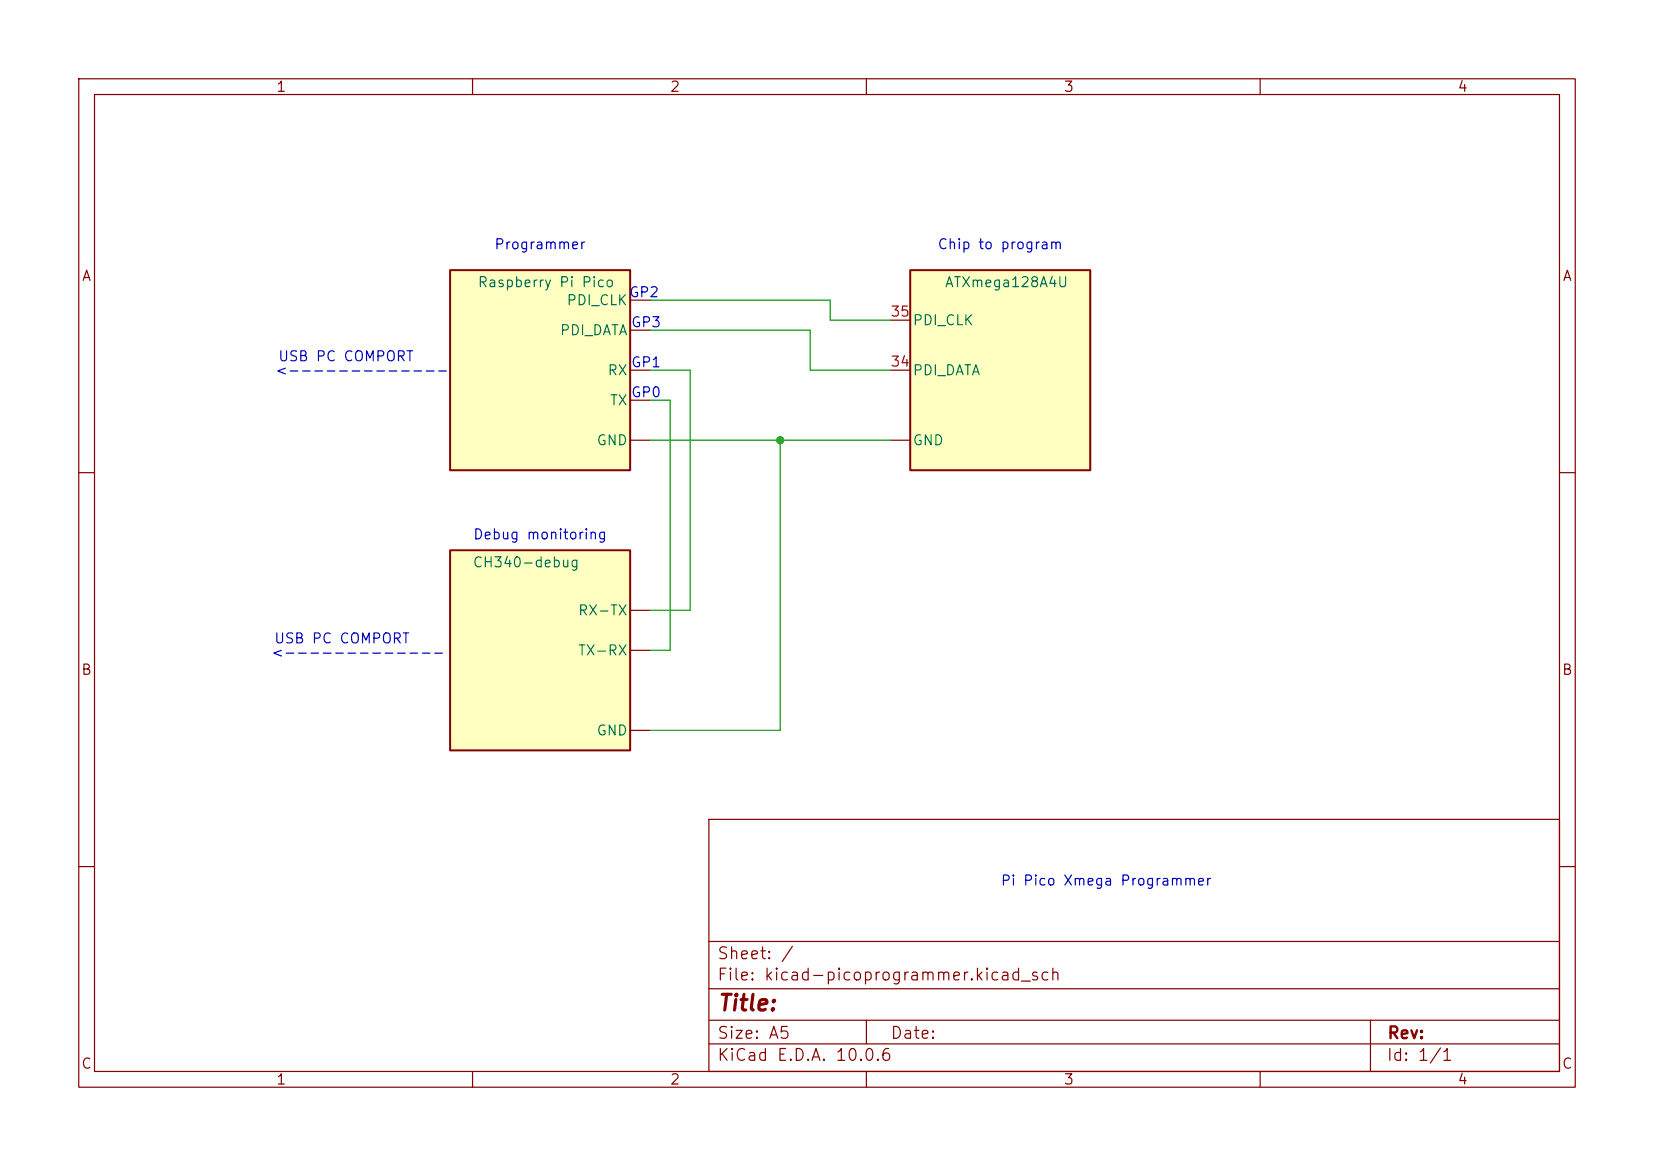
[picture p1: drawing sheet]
<svg xmlns="http://www.w3.org/2000/svg" width="210mm" height="148mm" viewBox="0 0 210 148" stroke-linecap="round" stroke-linejoin="round" font-family="sans-serif">
<g fill="none" stroke="#840000" stroke-width=".15">
<path d="M10 10h190v128h-190zM12 12h186v124h-186zM60 10v2M110 10v2M160 10v2M10 60h2M198 60h2M10 110h2M90 104h108v32h-108zM90 119.5h108M198 110h2M60 136v2"/>
<path d="M90 132.5h108M90 129.5h108M90 125.5h108M110 136v2M110 129.5v3M160 136v2M174 129.5v6.5"/>
</g>
<path d="M57.1 34.3h22.9v25.4h-22.9z" fill="#ffffc2"/>
<path d="M57.1 34.3h22.9v25.4h-22.9z" fill="none" stroke="#840000" stroke-width=".25"/>
<path d="M80 38.1h2.5M80 41.9h2.5M80 47h2.5M80 50.8h2.5M80 55.9h2.5" fill="none" stroke="#840000" stroke-width=".15"/>
<path d="M57.1 69.9h22.9v25.4h-22.9z" fill="#ffffc2"/>
<path d="M57.1 69.9h22.9v25.4h-22.9z" fill="none" stroke="#840000" stroke-width=".25"/>
<path d="M80 77.5h2.5M80 82.6h2.5M80 92.7h2.5" fill="none" stroke="#840000" stroke-width=".15"/>
<path d="M115.6 34.3h22.8v25.4h-22.8z" fill="#ffffc2"/>
<path d="M115.6 34.3h22.8v25.4h-22.8z" fill="none" stroke="#840000" stroke-width=".25"/>
<path d="M113 55.9h2.6M113 47h2.6M113 40.6h2.6" fill="none" stroke="#840000" stroke-width=".15"/>
<path d="M82.5 38.1h22.9v2.5h7.6M82.5 47h5.1v30.5h-5.1M82.5 50.8h2.6v31.8h-2.6M82.5 41.9h20.4v5.1h10.1M82.5 55.9h30.5M99.1 55.9v36.8h-16.6" fill="none" stroke="#009600" stroke-width=".15"/>
<circle cx="99.1" cy="55.9" r=".46" fill="#009600" stroke="#009600" stroke-width=".13"/>
<text font-size="2" fill="#840000" x="91" y="128.8">Title:</text>
<g font-size="1.5" fill="#840000">
<text x="91" y="124.8">File: kicad-picoprogrammer.kicad_sch</text>
<text x="91" y="122.1">Sheet: /</text>
<text x="91" y="135">KiCad E.D.A. 10.0.6</text>
<text x="91" y="132.2">Size: A5</text>
<text x="113" y="132.2">Date:</text>
<text x="176" y="135">Id: 1/1</text>
<text x="176.1" y="132.2">Rev:</text>
</g>
<g font-size="1.3" fill="#840000">
<text x="35" y="12">1</text>
<text x="85" y="12">2</text>
<text x="135" y="12">3</text>
<text x="185" y="12">4</text>
<text x="10.3" y="36">A</text>
<text x="198.3" y="36">A</text>
<text x="10.2" y="86">B</text>
<text x="198.2" y="86">B</text>
<text x="10.2" y="136">C</text>
<text x="35" y="138">1</text>
<text x="85" y="138">2</text>
<text x="135" y="138">3</text>
<text x="185" y="138">4</text>
<text x="198.2" y="136">C</text>
</g>
<g font-size="1.3" fill="#0000c2">
<text x="62.7" y="32">Programmer</text>
<text x="119" y="32">Chip to program</text>
<text x="79.8" y="38.1">GP2</text>
<text x="80" y="41.9">GP3</text>
<text x="34.8" y="48">&lt;-------------</text>
<text x="35.2" y="46.2">USB PC COMPORT</text>
<text x="80" y="46.9">GP1</text>
<text x="80" y="50.8">GP0</text>
<text x="60" y="68.8">Debug monitoring</text>
<text x="34.3" y="83.8">&lt;-------------</text>
<text x="34.7" y="82">USB PC COMPORT</text>
<text x="127" y="112.7">Pi Pico Xmega Programmer</text>
</g>
<g font-size="1.3" fill="#006464">
<text x="60.6" y="36.8">Raspberry Pi Pico</text>
<text x="71.8" y="39.1">PDI_CLK</text>
<text x="115.8" y="41.6">PDI_CLK</text>
<text x="119.9" y="36.8">ATXmega128A4U</text>
<text x="71" y="42.9">PDI_DATA</text>
<text x="77" y="48">RX</text>
<text x="115.8" y="48">PDI_DATA</text>
<text x="77.4" y="51.8">TX</text>
<text x="75.7" y="56.8">GND</text>
<text x="115.8" y="56.8">GND</text>
<text x="59.9" y="72.3">CH340-debug</text>
<text x="73.3" y="78.4">RX-TX</text>
<text x="73.3" y="83.5">TX-RX</text>
<text x="75.7" y="93.7">GND</text>
</g>
<g font-size="1.3" fill="#a90000">
<text x="113" y="40.5">35</text>
<text x="113" y="46.9">34</text>
</g>
</svg>
